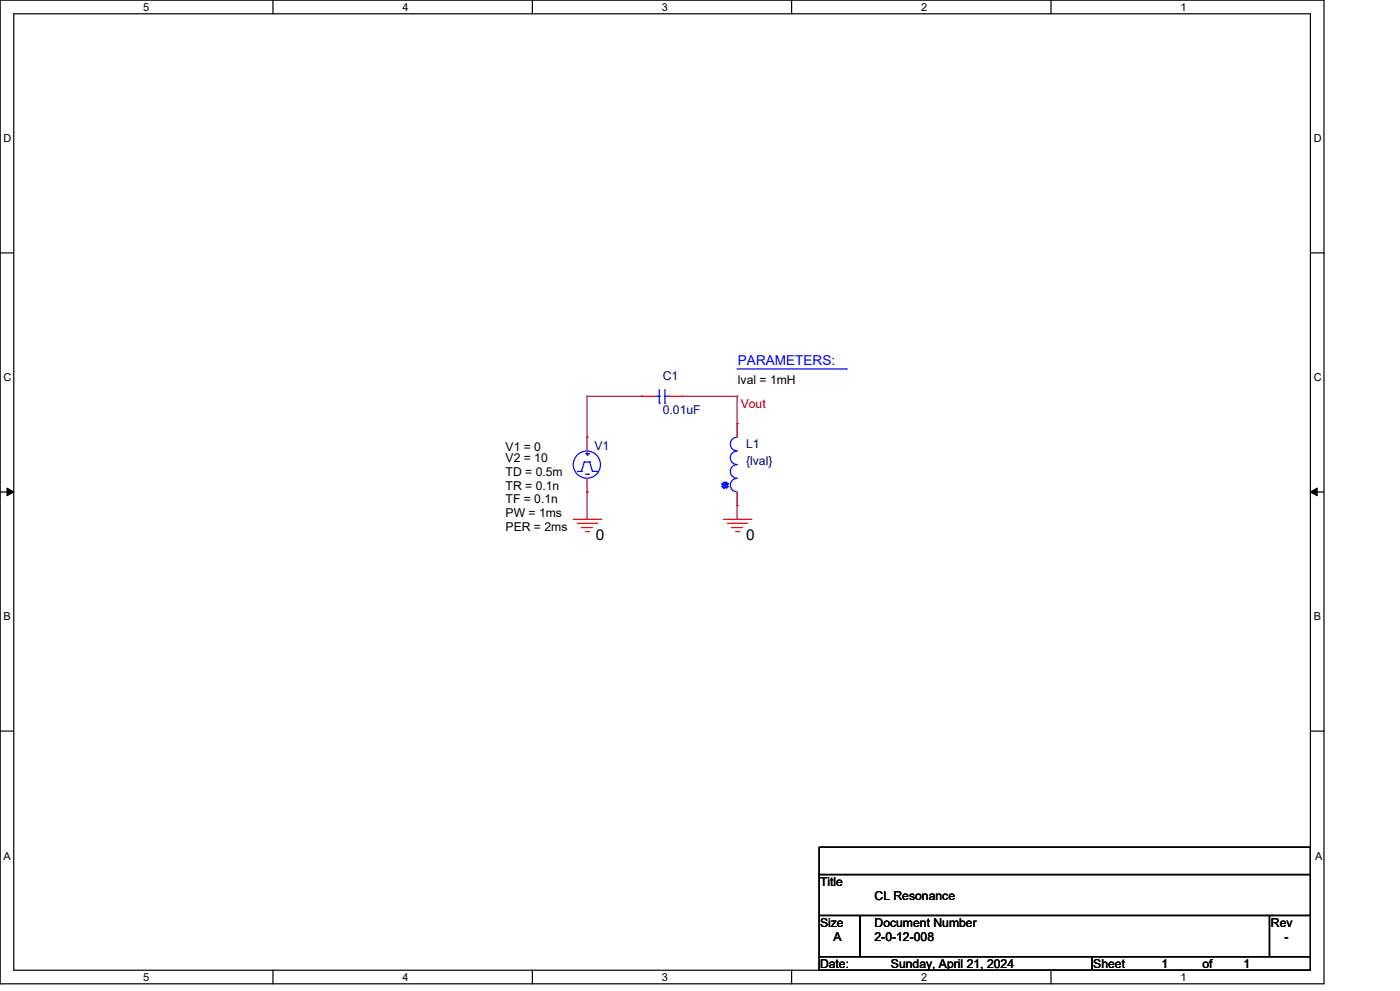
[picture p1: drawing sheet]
<svg xmlns="http://www.w3.org/2000/svg" width="297mm" height="210mm" viewBox="0 0 297 210" stroke-linecap="round" stroke-linejoin="round" font-family="sans-serif">
<g fill="none" stroke="#000" stroke-width=".25">
<path d="M0 0h280.6v208.4h-280.6zM2.9 2.9h274.8v202.6h-274.8zM57.8 0v2.9M112.8 0v2.9M167.8 0v2.9M222.7 0v2.9M0 53.6h2.9M277.7 53.6h2.9M0 104.2h2.9M277.7 104.2h2.9M0 154.9h2.9M277.7 154.9h2.9"/>
<path d="M173.6 179.4h104.1v5.8h-104.1zM173.6 185.2h104.1v8.7h-104.1zM173.6 193.9h8.7v8.7h-8.7zM182.3 193.9h86.7v8.7h-86.7zM269 193.9h8.7v8.7h-8.7zM57.8 205.5v2.9M112.8 205.5v2.9M167.8 205.5v2.9M173.6 202.6h57.8v2.9h-57.8zM222.7 205.5v2.9M231.4 202.6h46.3v2.9h-46.3z"/>
</g>
<path d="M1.5 103.4l1.4 .8-1.4 .8zM277.7 104.2l1.4-.8v1.6z" fill="#000" stroke="#000" stroke-width=".21"/>
<g fill="none" stroke="#f00" stroke-width=".25">
<path d="M124.4 92.6h.1M124.4 92.6v2.9M136 83.9h.1M136 83.9h2.9M141.7 83.9h3M144.7 83.9h.1M156.2 89.7h.1M156.2 89.7v2.9M121.5 110h5.8M122.4 110.9h4M123.2 111.7h.1M123.2 111.7h2.4"/>
<path d="M124.1 112.6h.6M124.4 104.2h.1M124.4 101.3v2.9M124.7 112.6h.1M126.4 110.9h.1M127.3 110h.1M153.3 110h5.8M154.2 110.9h4M155.1 111.7h.1M155.1 111.7h2.3M155.9 112.6h.6M156.2 107.1h.1"/>
<path d="M156.2 104.2v2.9M156.5 112.6h.1M158.2 110.9h.1M159.1 110h.1"/>
</g>
<g fill="none" stroke="#00f" stroke-width=".25">
<path d="M156.2 78.1h23.1M179.3 78.1h.1M122.4 99.9h.8M123.2 99.9h.1M123.8 97.9h.1M123.8 97.9l-.6 2M123.8 97.9h1.2M124.1 96.1h.6M124.4 96.4h.1M124.4 95.8v.6M124.7 96.1h.1M125 97.9h.1"/>
<path d="M125 97.9l.6 2M125.6 99.9h.1M125.6 99.9h.8M126.4 99.9h.1M138.9 83.9h.8M139.7 85.4h.1M139.7 83.9h.1M139.7 82.5v2.9M140.9 85.4h.1M140.9 82.5v2.9M140.9 83.9h.8M141.7 83.9h.1"/>
<path d="M156.2 92.6a1.44 1.44 0 0 0-1.4 1.5 1.44 1.44 0 0 0 1.4 1.4M156.2 95.5a1.42 1.42 0 0 0-1.4 1.5 1.42 1.42 0 0 0 1.4 1.4M156.2 98.4a1.44 1.44 0 0 0-1.4 1.5 1.44 1.44 0 0 0 1.4 1.4M124.1 100.4h.6M124.7 100.4h.1M153 103.1h.1M153 102.5h.1M153 103.1l.3 .2M153 102.5v.6M153 102.5l1.2 .6M153.3 102.2h.1M153.3 103.3h.1"/>
<path d="M153.3 102.2l.6 1.1M153.3 103.3h.6M153.3 102.2l-.3 .3M153.3 102.2h.6M153.9 103.3h.1M153.9 102.2h.1M153.9 102.2l.3 .3M153.9 102.2l-.6 1.1M154.2 103.1h.1M154.2 102.5h.1M154.2 103.1l-.3 .2M154.2 102.5l-1.2 .6"/>
<path d="M154.2 102.5v.6M156.2 101.3a1.42 1.42 0 0 0-1.4 1.5 1.42 1.42 0 0 0 1.4 1.4"/>
<circle cx="124.4" cy="98.4" r="2.88"/>
</g>
<path d="M124.4 83.9h.1M124.4 92.6h.1M124.4 83.9h11.6M124.4 83.9v8.7M144.7 83.9h11.5M156.2 83.9h.1M156.2 89.7h.1M156.2 83.9v5.8M124.4 104.2h.1M124.4 104.2v5.8M156.2 107.1h.1M156.2 107.1v2.9" fill="none" stroke="#800040" stroke-width=".25"/>
<g font-size="3.2">
<text x="126.3" y="114.3">0</text>
<text x="158.1" y="114.3">0</text>
</g>
<text font-size="2.9" fill="#00f" x="156.4" y="77.3">PARAMETERS:</text>
<g font-size="2.6" fill="#000080">
<text x="140.5" y="80.5">C1</text>
<text x="140.5" y="87.8">0.01uF</text>
<text x="126" y="95.3">V1</text>
<text x="158.1" y="95">L1</text>
<text x="158.1" y="98.5">{lval}</text>
</g>
<g font-size="2.6">
<text x="156.4" y="81.4">lval = 1mH</text>
<text x="107.1" y="95.6">V1 = 0</text>
<text x="107.1" y="100.8">TD = 0.5m</text>
<text x="107.1" y="97.9">V2 = 10</text>
<text x="107.1" y="106.6">TF = 0.1n</text>
<text x="107.1" y="103.7">TR = 0.1n</text>
<text x="107.1" y="109.5">PW = 1ms</text>
<text x="107.1" y="112.4">PER = 2ms</text>
<text x="173.8" y="187.7">Title</text>
<text x="185.3" y="190.6">CL Resonance</text>
<text x="173.8" y="196.3">Size</text>
<text x="185.3" y="196.3">Document Number</text>
<text x="269.3" y="196.3">Rev</text>
<text x="176.7" y="199.3">A</text>
<text x="185.3" y="199.3">2-0-12-008</text>
<text x="272.2" y="199.3">-</text>
<text x="173.8" y="205.1">Date:</text>
<text x="188.8" y="205.1">Sunday, April 21, 2024</text>
<text x="231.7" y="205.1">Sheet</text>
<text x="246.2" y="205.1">1</text>
<text x="254.8" y="205.1">of</text>
<text x="263.5" y="205.1">1</text>
</g>
<text font-size="2.6" fill="#f00" x="157" y="86.3">Vout</text>
<g font-size="2.3">
<text x="30.4" y="2.2">5</text>
<text x="85.3" y="2.2">4</text>
<text x="140.3" y="2.2">3</text>
<text x="195.2" y="2.2">2</text>
<text x="250.2" y="2.2">1</text>
<text x=".8" y="30.1">D</text>
<text x="278.4" y="30.1">D</text>
<text x=".8" y="80.8">C</text>
<text x="278.4" y="80.8">C</text>
<text x=".8" y="131.4">B</text>
<text x="278.4" y="131.4">B</text>
<text x=".8" y="182.2">A</text>
<text x="278.7" y="182.2">A</text>
<text x="30.4" y="207.7">5</text>
<text x="85.3" y="207.7">4</text>
<text x="140.3" y="207.7">3</text>
<text x="195.2" y="207.7">2</text>
<text x="250.2" y="207.7">1</text>
</g>
</svg>
